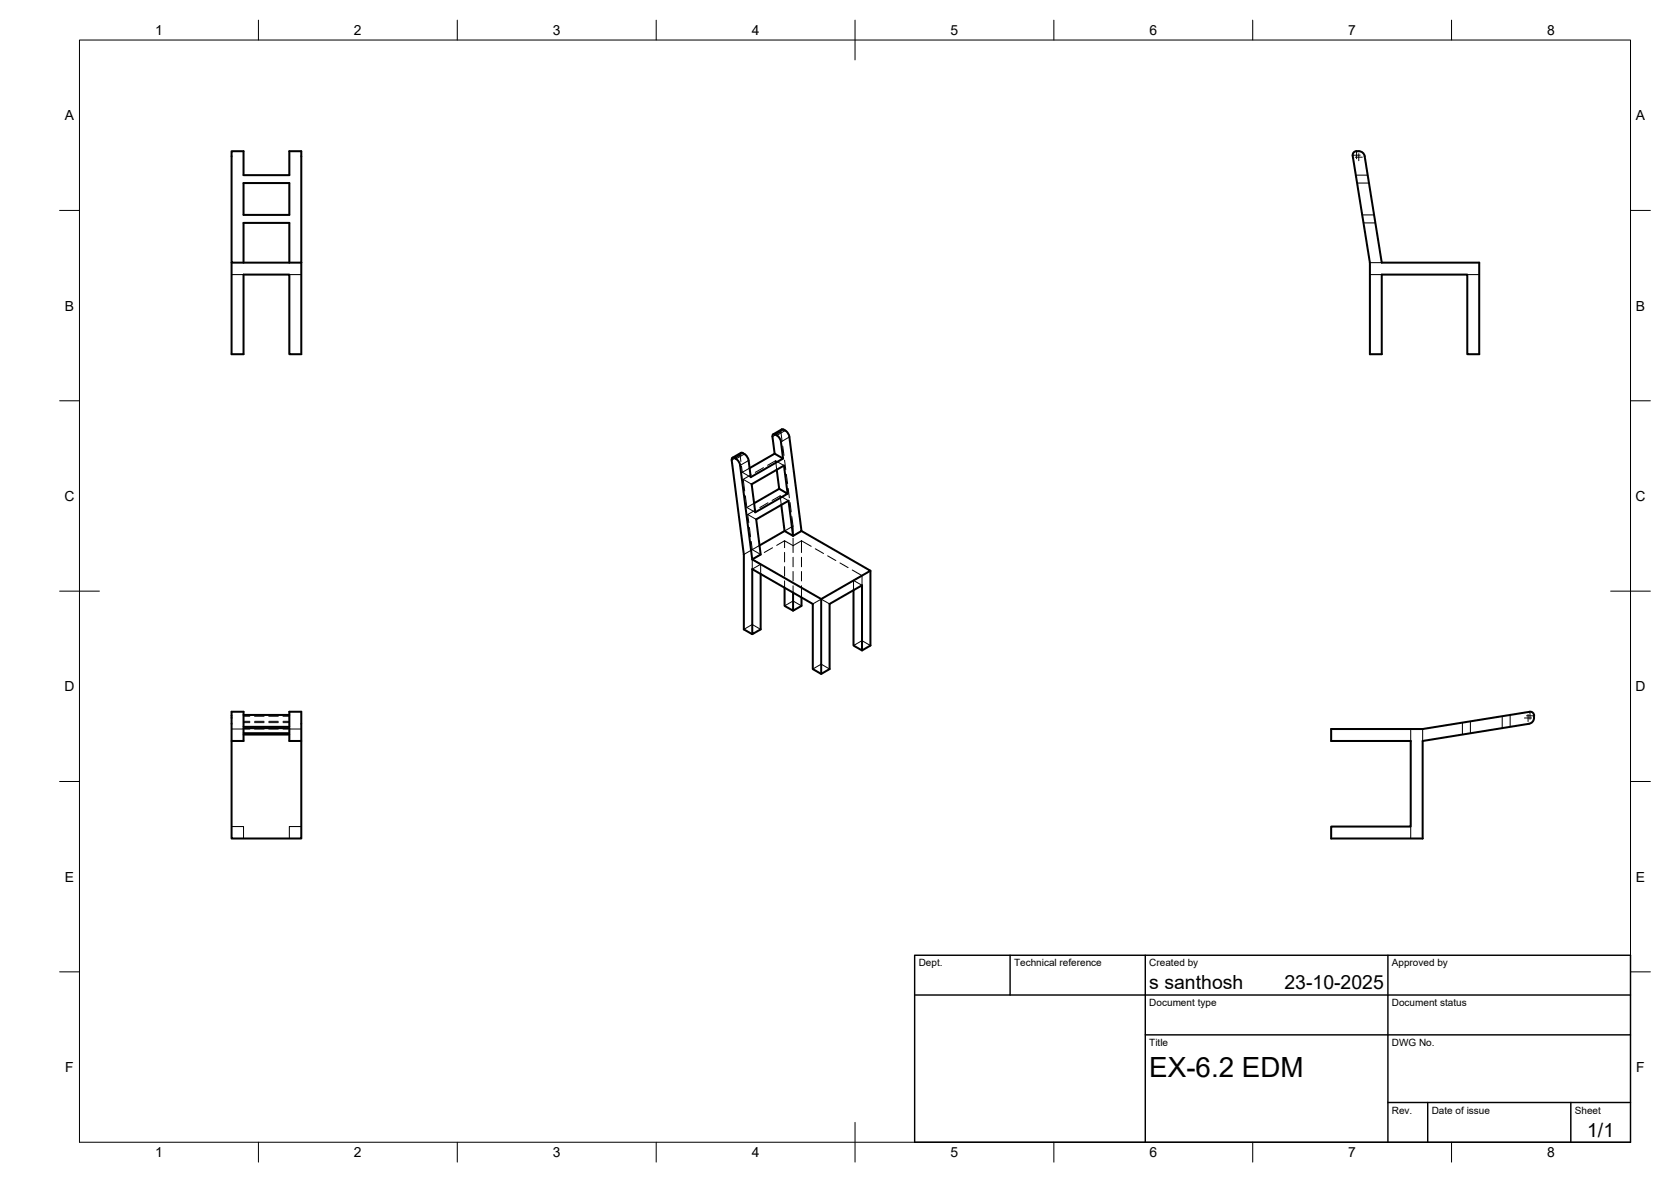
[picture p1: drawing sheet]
<svg xmlns="http://www.w3.org/2000/svg" width="420mm" height="297mm" viewBox="0 0 420 297" stroke-linecap="round" stroke-linejoin="round" font-family="sans-serif">
<!-- layer: Visible -->
<g fill="none" stroke="#000" stroke-width=".51">
<path d="M341.1 38l-.8 .3-.2 .8 4.3 26.9v23h3v-20h21.5v20h3v-23h-24.5l-4.3-26.7a1.63 1.63 0 0 0-2-1.3M61.2 46h11.5v8h-11.5zM58.2 66v23h3v-20h11.5v20h3.1v-51h-3.1v6h-11.5v-6h-3v28h17.6M61.2 66v-10h11.5v10M186.1 117l3 23.6 2.2-1.3-1.2-8.8 8.2-4.7 1.1 8.9-2.1-1.3-.9-6.5M186.1 116.9a2.1 2.1 0 0 0-2-1.8l-.1 .5 3 23.7v18.9l2.1 1.2M186.3 113.8l-2.1 1.2M186.3 113.8l.5 .1M186.8 113.9l.7 .4 .6 1 .7 4.6 8.1-4.7-2.1-1.2M194.8 114l-.6-4.3 .2-.5a2.05 2.05 0 0 1 2 1.8l.5 4.2M194.8 114l-6.3 3.7M195.3 118.1l.6 4.7"/>
<path d="M197 108l1 .7 .5 1.1M197.1 107.9h-.6l-2.1 1.2M198.5 109.8l3 23.6-2.1 1.3M195.9 122.8l2.1 1.3-8.1 4.6-.9-7 8.1-4.7 .9 7.1M195.9 122.8l-6.3 3.7M197.3 133.4l-6.3 3.7M201.5 133.4l17.4 10-12.4 7.1-17.4-9.9M191.3 144.3v13.9l-2.2 1.2v-16.4l15.3 8.8v16.3l2.1 1.3 2.1-1.3v-16.3l8.1-4.7v16.4l-2.1-1.3v-13.9M197.3 147.7v4.6l2.1 1.2M199.4 148.9v4.6l2.1-1.2v-2.1M206.5 150.5v18.9M218.9 143.4v18.8l-2.2 1.3"/>
<path d="M58.2 178.9h3v3.8h11.5v-3.8h3.1v7.3h-3.1v-1.6h-11.5v1.6h-3zM61.2 179.7h11.5M384.6 178.9l-26.9 4.3h-23v3h20v21.5h-20v3h23v-24.5l26.8-4.3M384.6 178.9a1.26 1.26 0 0 1 1.1 .6 1.26 1.26 0 0 1 0 1.3 1.49 1.49 0 0 1-1.2 1.1M58.2 186.2v24.5h17.6v-24.5M61.2 183h11.5v1.3h-11.5z"/>
</g>
<!-- layer: Hidden -->
<g fill="none" stroke="#000" stroke-width=".25">
<path d="M340.9 44h3M341.2 46h3M342.5 54h3M342.8 56h3M58.2 69h3M72.7 69h3.1M344.4 69h3M344.4 66h3M368.9 69h3M186.3 113.8l-.2 .5 .2 1.7M186.4 117.1l.2 1.6M186.6 118.7l2.2 1.2"/>
<path d="M188.5 117.7l-1.9 1M188.9 119.3l-2 1.2M192 117.5l-2.1 1.2M195 115.8l-2 1.1M196.6 107.9l-.3 .6 .4 2.4M196.8 112.1l.3 2.4M197.1 117l-2.1-1.2 .3 2.3M197.3 115.6l.3 2.4M197.7 119.2l.3 2.3M186.9 120.5l.3 2.9M186.9 120.5l2.1 1.2M187.4 124.6l.4 2.9"/>
<path d="M187.8 127.5l2.1 1.2M188 129.3l.3 2M188.4 132.5l.3 2.4M188.9 136.1l.2 2M189.1 138.1l2.2 1.2M189.1 138.1l-2.1 1.2M189.6 126.5l-1.8 1M190 128.2l-2 1.1 2.1 1.2M191 137.1l-1.9 1M191.2 139.4l-2.1 1.2M193.1 126.4l-2 1.2M194.1 125.8l2.1-1.2 2.1 1.2"/>
<path d="M194.2 137.7l-2 1.1M196.2 124.6l.2 2.3M197.3 138.8v2.4M197.3 135.9l-2 1.2M198.2 122.7l.3 2.4M198.6 126.3l.3 2.3M199.1 129.8l.3 2.4-2.1 1.2M199.4 135.3v1.8l-2.1-1.2v1.7M199.4 132.2v1.9M201.5 135.9l-2.1 1.2v1.8M201.5 135.9l2.5 1.4M201.5 135.9v3"/>
<path d="M205 137.9l2.1 1.2M208.1 139.7l2.1 1.2M187 158.2l2.1-1.3 2.2 1.3M189.1 140.6v2.4l2.2-1.2M189.1 140.6l2.2 1.2M191.3 141.8v2.5M197.3 152.3l2.1-1.3 2.1 1.3M197.3 142.4v2.4M197.3 146v1.7M199.4 140v2.4M199.4 143.6v2.4M199.4 147.2v1.7"/>
<path d="M201.5 140v2.4M201.5 143.6v2.4M201.5 147.2v3M204.4 151.8l2.1-1.2 2.1 1.2M211.2 141.5l2.1 1.1M214.3 143.2l2.4 1.5M214.6 145.9l2.1-1.2v2.4zM214.6 145.9v2.4M61.2 180h1.6M64 180h2.4M67.6 180h2.4M71.2 180h1.5"/>
<path d="M204.4 168.1l2.1-1.2 2.1 1.2M214.6 162.2l2.1-1.2 2.2 1.2M377.7 180v3M379.7 179.7v3M58.2 183.2h4.6M61.2 181.3h1.6M61.2 182.7v.3M61.2 184.3v.3M61.2 181.6h1.6M64 181.3h2.4M64 181.6h2.4M64 183.2h2.4"/>
<path d="M67.6 181.3h2.4M67.6 181.6h2.4M67.6 183.2h2.4M71.2 181.3h1.5M71.2 181.6h1.5M71.2 183.2h4.6M72.7 182.7v.3M72.7 184.3v.3M354.7 183.2v3M357.7 183.2v3M367.7 181.6v3M369.7 181.3v3"/>
<path d="M58.2 207.7h3v3M75.8 207.7h-3.1v3M354.7 207.7v3"/>
</g>
<!-- layer: Visible Narrow -->
<path d="M186.8 113.9l-2.1 1.2M187.2 114.1l-2.1 1.2M188.2 115.7l-2.1 1.3M197 108l-2.1 1.2M197.4 108.2l-2.1 1.2M198.5 109.8l-2.1 1.2" fill="none" stroke="#000" stroke-width=".25"/>
<!-- layer: Hidden Narrow -->
<path d="M186.1 114.4l-2.1 1.2M196.3 108.5l-2.1 1.2" fill="none" stroke="#000" stroke-width=".25"/>
<!-- layer: BORDER -->
<g fill="none" stroke="#000" stroke-width=".25">
<path d="M20 10.1h390v276.9h-390zM65 5.1v5M115 5.1v5M165 5.1v5M215 5.1v10M265 5.1v5M315 5.1v5M365 5.1v5M15 52.9h5M410 52.9h5M15 100.7h5M410 100.7h5"/>
<path d="M15 148.6h10M405 148.6h10M15 196.4h5M410 196.4h5M15 244.2h5M410 244.2h5M65 287v5M115 287v5M165 287v5M215 282.1v9.9M265 287v5M315 287v5"/>
<path d="M365 287v5"/>
</g>
<!-- layer: TITLEBLOCK -->
<path d="M230 240.1h180v46.9h-180zM230 250h180M254 240.1v9.9M288 240.1v46.9M349 240.1v46.9M288 260.1h122M349 277.1h61M359 277.1v9.9M395 277.1v9.9" fill="none" stroke="#000" stroke-width=".36"/>
<!-- layer: Smart Centers -->
<path d="M340.2 39h1.8M340.8 39.5h1.7M341.1 38.1v1.8M341.7 38.6v1.8M383.8 179.9h1.8M384.2 179.5v1.8M384.7 179v1.8M383.3 180.4h1.8" fill="none" stroke="#000" stroke-width=".25"/>
<text font-size="7" x="289" y="270.6">EX-6.2 EDM</text>
<g font-size="4.9">
<text x="289" y="248.5">s santhosh</text>
<text x="323" y="248.5">23-10-2025</text>
<text x="399.1" y="285.7">1/1</text>
</g>
<g font-size="3.5">
<text x="39" y="8.8">1</text>
<text x="89" y="8.8">2</text>
<text x="139" y="8.8">3</text>
<text x="189" y="8.8">4</text>
<text x="239" y="8.8">5</text>
<text x="289" y="8.8">6</text>
<text x="339" y="8.8">7</text>
<text x="389" y="8.8">8</text>
<text x="16.3" y="30.2">A</text>
<text x="411.3" y="30.2">A</text>
<text x="16.3" y="78">B</text>
<text x="411.3" y="78">B</text>
<text x="16.2" y="125.9">C</text>
<text x="411.2" y="125.9">C</text>
<text x="16.2" y="173.7">D</text>
<text x="411.2" y="173.7">D</text>
<text x="16.3" y="221.6">E</text>
<text x="411.3" y="221.6">E</text>
<text x="16.4" y="269.4">F</text>
<text x="411.4" y="269.4">F</text>
<text x="39" y="290.8">1</text>
<text x="89" y="290.8">2</text>
<text x="139" y="290.8">3</text>
<text x="189" y="290.8">4</text>
<text x="239" y="290.8">5</text>
<text x="289" y="290.8">6</text>
<text x="339" y="290.8">7</text>
<text x="389" y="290.8">8</text>
</g>
<g font-size="2.5">
<text x="231" y="242.9">Dept.</text>
<text x="255" y="242.9">Technical reference</text>
<text x="289" y="242.9">Created by</text>
<text x="350" y="242.9">Approved by</text>
<text x="289" y="252.8">Document type</text>
<text x="350" y="252.8">Document status</text>
<text x="289" y="262.9">Title</text>
<text x="350" y="262.9">DWG No.</text>
<text x="350" y="279.9">Rev.</text>
<text x="360" y="279.9">Date of issue</text>
<text x="396" y="279.9">Sheet</text>
</g>
</svg>
